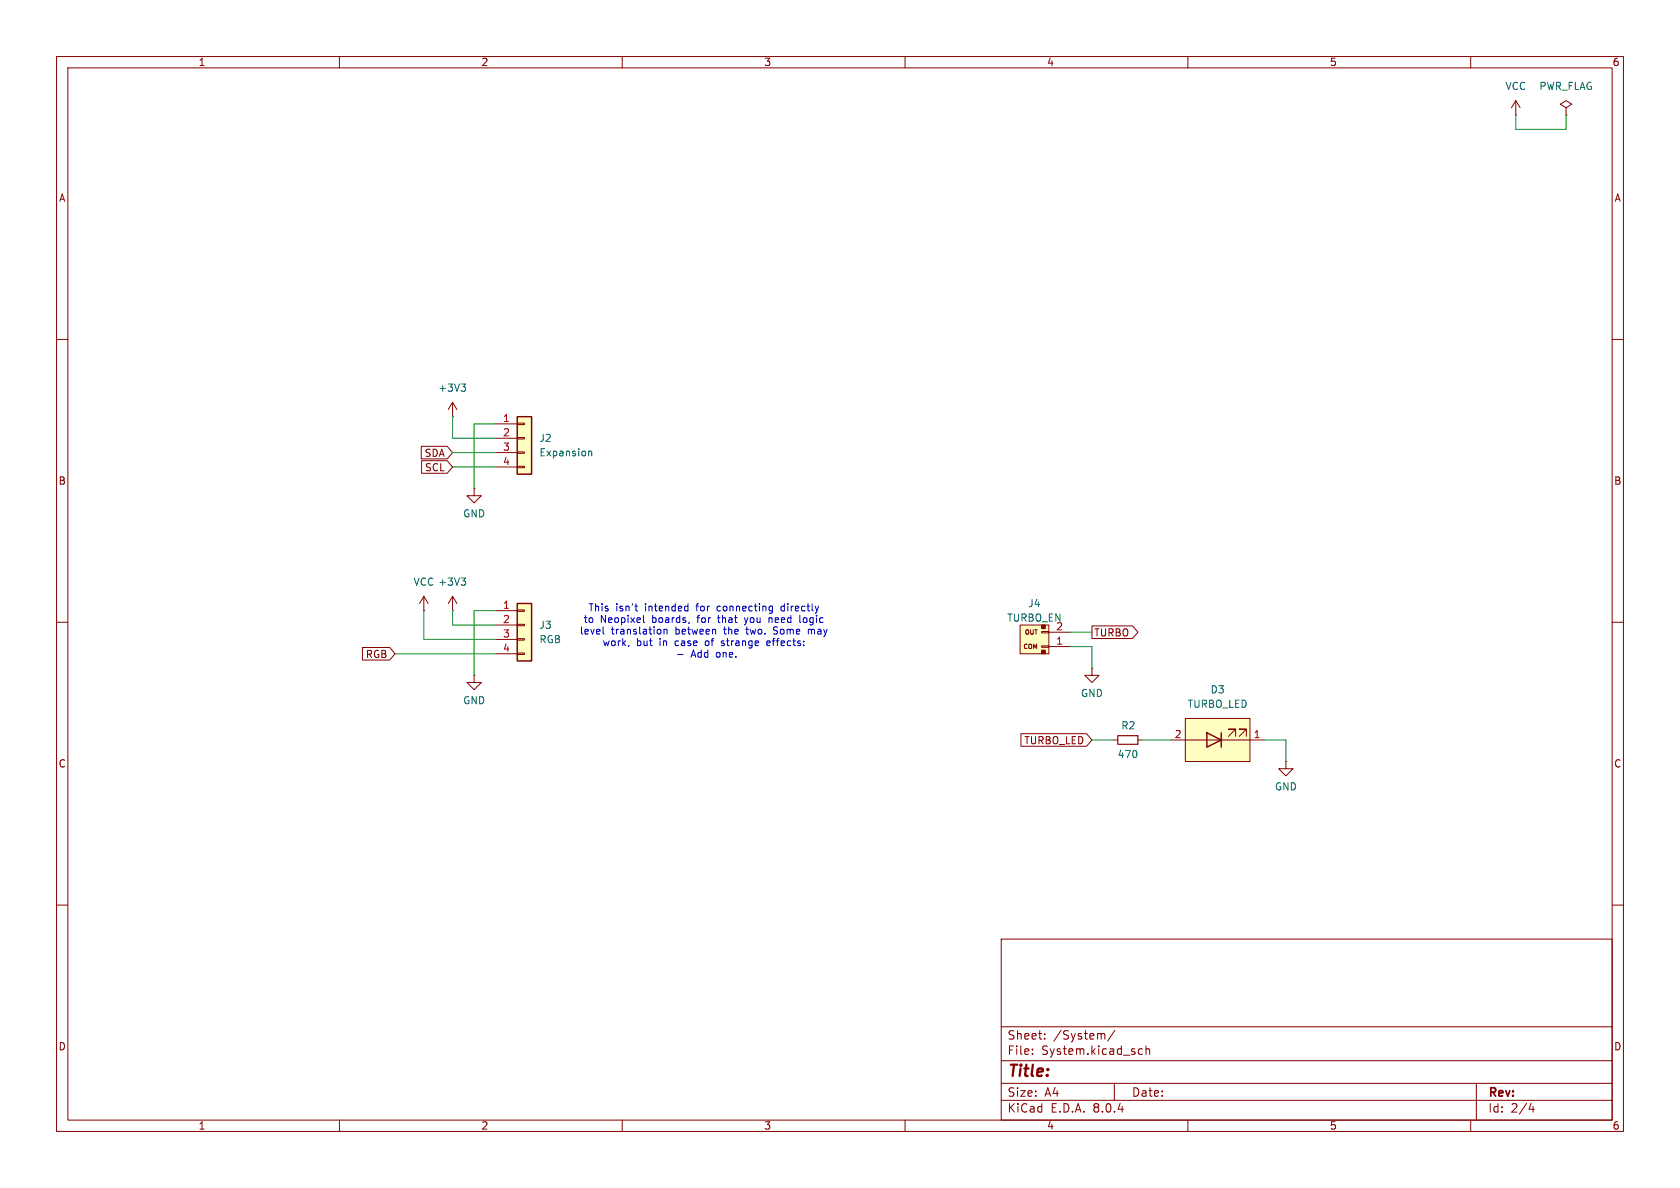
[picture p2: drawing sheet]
<svg xmlns="http://www.w3.org/2000/svg" width="297mm" height="210mm" viewBox="0 0 297 210" stroke-linecap="round" stroke-linejoin="round" font-family="sans-serif">
<g fill="none" stroke="#840000" stroke-width=".18">
<path d="M10 10h277v190h-277zM12 12h273v186h-273zM60 10v2M110 10v2M160 10v2M210 10v2M260 10v2M10 60h2M285 60h2M10 110h2M193 118.1v1.3h1.3l-1.3 1.3-1.2-1.3h1.2M193 118.1h.1"/>
<path d="M285 110h2M10 160h2M285 160h2M177 166h108v32h-108zM60 198v2M110 198v2M160 198v2M177 194.5h108M177 191.5h108M177 187.5h108M177 181.5h108M182.5 186.3v.1"/>
<path d="M182.5 185.5v.1M184.7 183.6v.1M184.7 182.8v.1M195.1 182.7l.2 .2v.8M197 191.5v3M197.1 182.1l-1.3 2M201.4 186.3h.6M201.4 185.5h.6M202.6 185.5l.2-.1 .4 .1v.9M202.6 184.9v1.5M210 198v2M260 198v2"/>
<path d="M261 191.5v6.5M270.7 195l-.4 1.1h.9M271 195.6v1"/>
</g>
<path d="M91.4 73.7h2.6v10.1h-2.6z" fill="#ffffc2"/>
<path d="M87.6 74.9h3.8M87.6 77.5h3.8M91.4 79.9h1.3v.2h-1.3zM91.4 77.3h1.3v.3h-1.3zM91.4 74.8h1.3v.3h-1.3zM83.8 86.4v1.2h1.3l-1.3 1.3-1.3-1.3h1.3M83.8 86.4h.1M87.6 80h3.8M87.6 82.6h3.8M91.4 82.4h1.3v.3h-1.3z" fill="none" stroke="#840000" stroke-width=".18"/>
<path d="M91.4 73.7h2.6v10.1h-2.6z" fill="none" stroke="#840000" stroke-width=".25"/>
<path d="M104.1 79.7v.9M104.1 79.9l.2-.2 .3 .1v.8" fill="none" stroke="#006464" stroke-width=".18"/>
<path d="M91.4 106.7h2.6v10.1h-2.6z" fill="#ffffc2"/>
<g fill="none" stroke="#840000" stroke-width=".18">
<path d="M268 17.8l-.8 1.3M268 17.8v2.5M268 17.8l.7 1.3M276.9 19.1l1-.7-1-.6-1.1 .6 1.1 .7v1.2M268 20.3h.1M276.9 20.3h.1M83.8 119.4v1.3h1.3l-1.3 1.2-1.3-1.2h1.3M83.8 119.4h.1M87.6 108h3.8M87.6 110.5h3.8M87.6 113h3.8M87.6 115.6h3.8"/>
<path d="M91.4 115.4h1.3v.3h-1.3zM91.4 112.9h1.3v.3h-1.3zM91.4 110.4h1.3v.2h-1.3zM91.4 107.8h1.3v.3h-1.3zM196.8 130.8h.8M201.2 130.8h.7"/>
</g>
<path d="M91.4 106.7h2.6v10.1h-2.6z" fill="none" stroke="#840000" stroke-width=".25"/>
<path d="M197.6 130h3.6v1.6h-3.6z" fill="none" stroke="#840000" stroke-width=".2"/>
<path d="M180.3 110.5h5.1v5.1h-5.1z" fill="#ffffc2"/>
<g fill="#840000" stroke="#840000" stroke-width=".18">
<path d="M184.1 110.5h.7v.6h-.7z"/>
<path d="M184.1 114.9h.7v.7h-.7z"/>
</g>
<path d="M74.9 108h.1M74.9 105.4l-.7 1.3M74.9 105.4v2.6M74.9 105.4l.8 1.3M180.3 110.5h5.1v5.1h-5.1zM184.1 114.2h1.3v.2h-1.3zM184.1 111.6h1.3v.3h-1.3zM185.4 114.3h3.8M185.4 111.8h3.8" fill="none" stroke="#840000" stroke-width=".18"/>
<path d="M209.5 127h11.5v7.6h-11.5z" fill="#ffffc2"/>
<g fill="none" stroke="#840000" stroke-width=".18">
<path d="M74.5 78.9h4.6l.9 1.1-.9 1.1h-4.6zM80 73.7h.1M80 71.1v2.6M80 71.1l-.8 1.3M80 71.1l.8 1.3M74.5 81.4h4.6l.9 1.2-.9 1.1h-4.6zM64.1 114.5h4.8l.9 1.1-.9 1.1h-4.8zM80 108h.1M80 105.4l-.8 1.3M80 105.4v2.6M80 105.4l.8 1.3M193 110.6h7.2l1 1.2-1 1.1h-7.2z"/>
<path d="M180.5 129.7h11.6l.9 1.1-.9 1.1h-11.6zM207 130.8h16.5M209.5 127h11.5v7.6h-11.5zM217.2 130.2l1.2-1.3h-1.2h1.2v1.3M219.1 130.2l1.2-1.3h-1.2h1.2v1.3M227.3 134.6v1.3h1.3l-1.3 1.3-1.2-1.3h1.2M227.3 134.6h.1"/>
</g>
<path d="M213.4 129.5l2.5 1.3-2.5 1.3zM215.9 129.5v2.6" fill="none" stroke="#840000" stroke-width=".25"/>
<path d="M81.5 67.9h.8l-.4 .5M82.1 68.4l.2 .2v.3l-.2 .3M81.5 102.2h.8l-.4 .5M82.1 102.7l.2 .2v.3l-.2 .2" fill="none" stroke="#006464" stroke-width=".18"/>
<g fill="none" stroke="#0000c2" stroke-width=".18">
<path d="M106.6 110.8v1.1l.2 .2M111.2 114.1l-.1 .2M112.2 107.2h.5M112.5 107.9l.2 .1M113.8 108.8v1.1l.1 .1M116.6 111.2l.2 .3v.3l-.2 .3M117.4 111.4l.2-.2 .3 .1v.8M117.4 111.2v.9M119.8 115.7h1M121.3 107.2h.3M121.6 107.9l-.3 .1M121.6 106.7v1.3"/>
<path d="M121.9 110l-.2 .2M127.5 114.1h.1M127.7 113.3l-.2 .2 .2 .2M131.6 109.2l.3 .8M131.8 110.3l-.2 .2M136 109.2v.8M136 113.3h-.3l-.1 .2v.6h.4M136 109.3h.1M136.1 109.2h.2M136.2 113.6l-.6 .1M136.2 107.2h.4M136.6 107.9l-.4 .1"/>
<path d="M136.6 107.2v1l-.2 .2h-.3M136.7 112l.2 .1M136.8 110.9l-.1 .3 .3 .2M138.2 107.2l-.1 .2 .1 .5M141.4 108.8v1.1l.2 .1M142.9 111.2v.9M143 111.3l-.1 .1"/>
</g>
<g fill="none" stroke="#009600" stroke-width=".18">
<path d="M268 20.3v2.6h8.9v-2.6M80 73.7v3.8h7.6M87.6 74.9h-3.8v11.5M80 80h7.6M80 82.6h7.6M69.8 115.6h17.8M74.9 108v5h12.7M80 108v2.5h7.6M87.6 108h-3.8v11.4M189.2 114.3h3.8v3.8M189.2 111.8h3.8M193 130.8h3.8"/>
<path d="M201.9 130.8h5.1M223.5 130.8h3.8v3.8"/>
</g>
<text font-size="2.8" fill="#840000" x="178" y="190.9">Title:</text>
<g font-size="2.1" fill="#840000">
<text x="178" y="184">Sheet:</text>
<text x="186.2" y="184">/System/</text>
<text x="178" y="186.7">File:</text>
<text x="184.1" y="186.7">System.kicad_sch</text>
<text x="178" y="196.9">KiCad</text>
<text x="178" y="194.1">Size:</text>
<text x="184.7" y="194.1">A4</text>
<text x="185.7" y="196.9">E.D.A.</text>
<text x="193.3" y="196.9">8.0.4</text>
<text x="200" y="194.1">Date:</text>
<text x="263" y="194.3">Rev:</text>
<text x="263" y="196.9">Id:</text>
<text x="267.1" y="196.9">2/4</text>
</g>
<g font-size="1.8" fill="#840000">
<text x="35" y="11.9">1</text>
<text x="85" y="11.9">2</text>
<text x="135" y="11.9">3</text>
<text x="185" y="11.9">4</text>
<text x="235" y="11.9">5</text>
<text x="285" y="11.9">6</text>
<text x="10.3" y="35.9">A</text>
<text x="285.3" y="35.9">A</text>
<text x="75" y="81">SDA</text>
<text x="75" y="83.5">SCL</text>
<text x="10.3" y="85.9">B</text>
<text x="285.3" y="85.9">B</text>
<text x="193.4" y="112.7">TURBO</text>
<text x="64.6" y="116.5">RGB</text>
<text x="181" y="131.8">TURBO_LED</text>
<text x="10.3" y="135.9">C</text>
<text x="285.3" y="135.9">C</text>
<text x="10.3" y="185.9">D</text>
<text x="285.3" y="185.9">D</text>
<text x="35" y="199.9">1</text>
<text x="85" y="199.9">2</text>
<text x="135" y="199.9">3</text>
<text x="185" y="199.9">4</text>
<text x="235" y="199.9">5</text>
<text x="285" y="199.9">6</text>
</g>
<g font-size="1.8" fill="#006464">
<text x="266.1" y="16.1">VCC</text>
<text x="272" y="16.1">PWR_FLAG</text>
<text x="77.4" y="69.4">+3V3</text>
<text x="95.3" y="78.3">J2</text>
<text x="95.3" y="80.9">Expansion</text>
<text x="81.8" y="91.7">GND</text>
<text x="73" y="103.7">VCC +3V3</text>
<text x="181.7" y="107.5">J4</text>
<text x="95.3" y="111.4">J3</text>
<text x="95.3" y="113.9">RGB</text>
<text x="178" y="110.1">TURBO_EN</text>
<text x="81.8" y="124.7">GND</text>
<text x="191" y="123.4">GND</text>
<text x="209.9" y="125.3">TURBO_LED</text>
<text x="213.9" y="122.8">D3</text>
<text x="198.1" y="129.1">R2</text>
<text x="197.5" y="134.2">470</text>
<text x="225.3" y="139.9">GND</text>
</g>
<g font-size="1.8" fill="#a90000">
<text x="88.8" y="74.7">1</text>
<text x="88.8" y="77.2">2</text>
<text x="88.8" y="79.8">3</text>
<text x="88.8" y="82.3">4</text>
<text x="88.8" y="107.7">1</text>
<text x="88.8" y="110.2">2</text>
<text x="88.8" y="112.8">3</text>
<text x="186.6" y="111.5">2</text>
<text x="88.8" y="115.3">4</text>
<text x="186.6" y="114">1</text>
<text x="207.6" y="130.6">2</text>
<text x="221.5" y="130.6">1</text>
</g>
<g font-size="1.8" fill="#0000c2">
<text x="102.4" y="112.4">level</text>
<text x="103.1" y="110.3">to</text>
<text x="103.9" y="108.3">This</text>
<text x="106.1" y="110.3">Neopixel</text>
<text x="108.1" y="112.4">translation</text>
<text x="108.8" y="108.3">isn't</text>
<text x="114.1" y="108.3">intended</text>
<text x="115.4" y="110.3">boards,</text>
<text x="119.5" y="112.4">between</text>
<text x="123.4" y="108.3">for</text>
<text x="123.6" y="110.3">for</text>
<text x="127.2" y="108.3">connecting</text>
<text x="127.4" y="110.3">that</text>
<text x="128.3" y="112.4">the</text>
<text x="132.3" y="110.3">you</text>
<text x="132.4" y="112.4">two.</text>
<text x="136.8" y="110.3">need</text>
<text x="137.4" y="112.4">Some</text>
<text x="138.7" y="108.3">directly</text>
<text x="142.4" y="110.3">logic</text>
<text x="143.7" y="112.4">may</text>
<text x="106.4" y="114.4">work,</text>
<text x="112.5" y="114.4">but</text>
<text x="116.7" y="114.4">in</text>
<text x="119.6" y="114.4">case</text>
<text x="122.3" y="116.5">Add</text>
<text x="125.1" y="114.4">of</text>
<text x="126.9" y="116.5">one.</text>
<text x="128.2" y="114.4">strange</text>
<text x="136.4" y="114.4">effects:</text>
</g>
<g font-size="1.1" fill="#840000">
<text x="181" y="112.4">OUT</text>
<text x="180.8" y="114.9">COM</text>
</g>
</svg>
